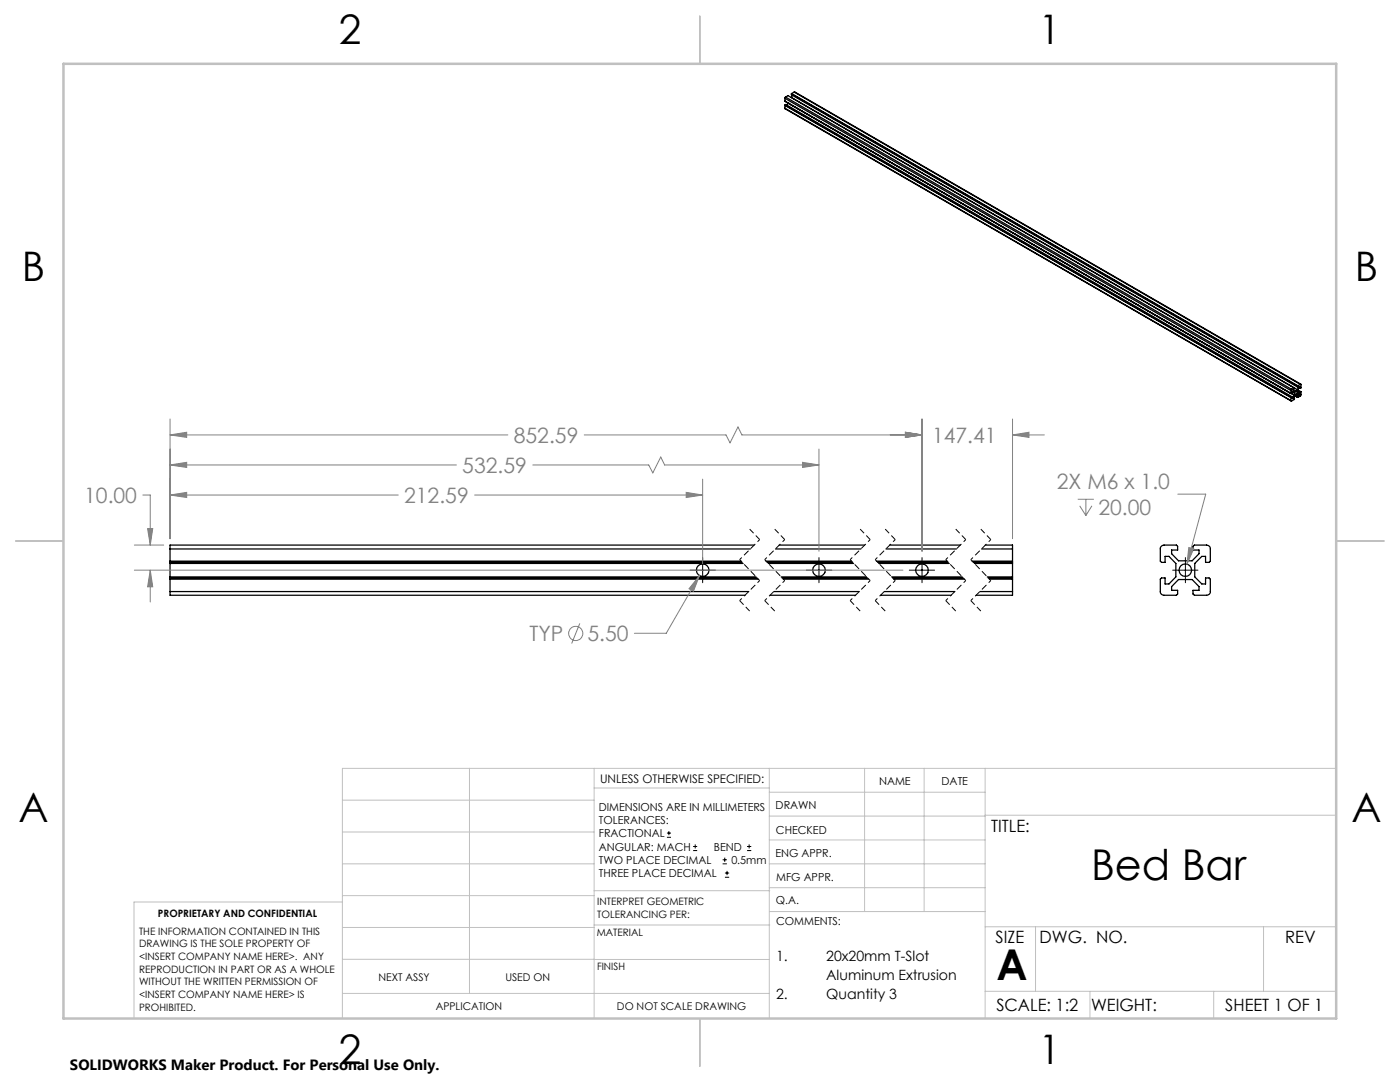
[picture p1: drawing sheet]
<svg xmlns="http://www.w3.org/2000/svg" width="279mm" height="216mm" viewBox="0 0 279 216" stroke-linecap="round" stroke-linejoin="round" font-family="sans-serif">
<g fill="none" stroke="#000" stroke-width=".25">
<path d="M156.6 19.6l101 58.3M156.6 19.6v.6M156.8 19.4l-.2 .2M156.8 19.4l101 58.3M156.8 19.4l.5-.3 101 58.3M157.9 19.4h.1M157.9 19.4l101 58.4M157.9 18.7l101 58.3M157.9 18.7v.2l101 58.3M158 18.7h-.1M158 18.7l101 58.3M158.2 19l-.3 .4"/>
<path d="M158.5 18.4l101.1 58.3M158.5 18.4l-.5 .3M158.5 18.4l101 58.3M156.6 21.6l101.1 58.4M156.6 20.2l101.7 58.7M156.6 21v.6M156.6 20.2h.1M156.6 21l101 58.3M156.6 21.6l101 58.3M156.7 21h-.1M156.7 21l101 58.3M156.7 21l.1-.2 101 58.4"/>
<path d="M157.2 20.6h.1M157.2 20.6l-.2 .4M257.6 77.9l.1 .6 .3-.4 .3 .1v.7M257.6 79.3v.6M257.7 79.3h-.1M257.8 77.7l-.2 .2M257.8 79.2l-.1 .1M257.8 79.2v.2h.2M257.8 79.3l.2 .1M258.1 79.3l.2 .2M258.3 77.4v.2l-.2 .1v.2l.3 .2 .5-.3M258.3 78.9l-.3 .5"/>
<path d="M258.3 77.4l-.5 .3M258.3 79.5v.2l-.6 .3-.1-.1M258.4 79l-.3 .6 .2-.1M258.4 79l.5-.4 .3 .2v.2M258.4 79l.5 .3M258.4 79l.6 .3M258.5 78.8l.4 .3M258.6 78.1l.1-.1a.29 .29 0 0 1 .1 .5 .29 .29 0 0 1-.4 0zM258.8 78.7l.4 .3M258.9 79.3h.1M258.9 77v.2M258.9 79.1v.2"/>
<path d="M258.9 77.2l.3-.1v.2M259 77h-.1M259 77.8v.7h.5M259 78l.5 .2M259 77.8l.6 .3M259 78.3l.5 .2M259 77.2l.2 .1M259.2 79l-.3 .1M259.2 77.3l-.3 .5M259.3 77.4l.2 .1M259.5 77.5v-.3l-.5 .6M259.5 78.2v.3"/>
<path d="M259.5 76.7h.1v.6l-.1 .2M259.5 76.7l-.5 .3M259.6 78.1v.8l-.6 .4M259.6 78.1l-.1 .1M33.9 118v.8h114.8M33.9 112h114M33.9 109.5h115.9M33.9 112.2h114.2M33.9 115.6h117.4M33.9 115.3h117.2M33.9 118h115.5M33.9 112.4h114.4"/>
<path d="M33.9 115.1h117M33.9 109.5v8.5M150.5 108.8h-116.6v.7M152.9 112h17M153.1 112.2h17.1M153.3 112.4h17.1M153.7 118.8h17M154.4 118h17.1M154.8 109.5h17M155.5 108.8h17M155.9 115.1h17M156.1 115.3h17"/>
<path d="M156.3 115.6h17.1M174.9 112h14.1M175.2 112.2h14M175.4 112.4h14M175.7 118.8h14.1M176.5 118h14.1M176.8 109.5h14.1M177.6 108.8h14M177.9 115.1h14.1M178.1 115.3h14.1M178.4 115.6h14M194 112h8.1"/>
<path d="M194.2 112.2h7.9M194.5 112.4h7.6M195.6 118h6.5M195.9 109.5h6.2M196.6 108.8h5.5v.7M197 115.1h5.1M197.2 115.3h4.9M197.4 115.6h4.7M202.1 118v.8h-7.3M202.1 109.5v8.5M231.7 109.1l.6-.3h2.5l.2 .2v.7h-1.2v.8l1.4 1.4h2.7l1.4-1.4v-.8h-1.2v-.7l.3-.2h2.4a.78 .78 0 0 1 .7 .7v2.5l-.2 .2h-.7v-1.2h-.7l-1.5 1.4v2.7l1.5 1.4h.7v-1.2h.7l.2 .3v2.4a.72 .72 0 0 1-.7 .8h-2.4l-.3-.3v-.7h1.2v-.7l-1.4-1.5h-2.7l-1.4 1.5v.7h1.2v.7l-.2 .3h-2.5a.72 .72 0 0 1-.7-.8v-2.4l.2-.3h.7v1.2h.8l1.4-1.4v-2.7l-1.4-1.4h-.8v1.2h-.7l-.2-.2z"/>
<circle cx="140.2" cy="113.8" r="1.26"/>
<circle cx="163.4" cy="113.8" r="1.26"/>
<circle cx="184" cy="113.8" r="1.26"/>
<circle cx="236.6" cy="113.8" r="1.26"/>
</g>
<g fill="none" stroke="#808080" stroke-width=".2">
<path d="M28.5 98.8h1.5v10M33.9 98.8l3.4-.6v1.1zM33.9 92.8l3.4-.5v1zM33.9 86.8l3.4-.5v1zM33.9 83.6v23.9M33.9 98.8h45.6M33.9 92.8h57.2M33.9 86.8h67.5M94.7 98.8h45.5M106.3 92.8h23.2l.8 1.6 1.6-3.2 .7 1.6h30.8M116.6 86.8h28.3l.8 1.6 1.6-3.2 .8 1.6h35.9M136.9 98.2l3.3 .6-3.3 .5z"/>
<path d="M140.2 95.6v16.9M160.2 92.3l3.2 .5-3.2 .5zM163.4 89.6v20.4M180.7 86.3l3.3 .5-3.3 .5zM184 83.6v26.4M202.1 86.8l3.3-.5v1zM202.1 86.8h6.3M202.1 83.6v23.9M215.1 99.6h3.2M216.7 99.6v3.3M235.1 98.6h5.5l-3.7 14M26.8 113.8h153.4"/>
<path d="M26.8 108.8h5.9M29.5 105.5h1l-.5 3.3zM30 113.8l.5 3.3h-1zM30 113.8v6.3M139.6 114.9l-1.2 3.1-.9-.5zM139.6 114.9l-6.6 11.5h-6.4M215.5 100.9l1.2 2M217.9 100.9l-1.2 2M237.2 109.3l1 .2-1.3 3.1zM115.7 124.4l-1.6 4"/>
<circle cx="114.9" cy="126.4" r="1.42"/>
</g>
<g fill="none" stroke="#000" stroke-width=".2">
<path d="M137.7 113.8h5.1M140.2 111.3v5M160.9 113.8h5.1M163.4 111.3v5M181.5 113.8h5M184 111.3v5M234 113.8h5.1M236.6 111.3v5M133.1 167.1h.8M133.1 166.2h.8M133.5 165.8v.9M138.3 169.7h.8"/>
<path d="M138.3 168.9h.8M138.7 168.5v.8M144.2 172.4h.9M144.2 171.6h.9M144.6 171.1v.9M144.7 175h.8M144.7 174.2h.8M145.1 173.8v.8M149.1 169.7h.8M149.1 168.9h.8M149.5 168.5v.8"/>
</g>
<path d="M147.6 119.8l2 2.1M149.6 105.6l2 2.1M152.6 119.8l2 2.1M154.6 105.6l2 2.1M169.7 119.8l2 2.1M171.7 105.6l2 2.1M174.7 119.8l2 2.1M176.7 105.6l2 2.1M188.7 119.8l2 2.1M190.7 105.6l2 2.1M193.7 119.8l2 2.1M195.7 105.6l2 2.1" fill="none" stroke="#000" stroke-width=".2" stroke-dasharray="1.3 .6" stroke-dashoffset=".1" stroke-linecap="butt"/>
<path d="M151.6 107.7l-4 4M151.6 115.8l-4 4M156.6 107.7l-4 4M156.6 115.8l-4 4M173.7 107.7l-4 4M173.7 115.8l-4 4M178.7 107.7l-4 4M178.7 115.8l-4 4M192.7 107.7l-4 4M192.7 115.8l-4 4M197.7 107.7l-4 4M197.7 115.8l-4 4" fill="none" stroke="#000" stroke-width=".2" stroke-dasharray="1.3 .6" stroke-dashoffset=".7" stroke-linecap="butt"/>
<path d="M147.6 111.7l4 4.1M152.6 111.7l4 4.1M169.7 111.7l4 4.1M174.7 111.7l4 4.1M188.7 111.7l4 4.1M193.7 111.7l4 4.1" fill="none" stroke="#000" stroke-width=".2" stroke-dasharray="1.3 .6" stroke-dashoffset=".6" stroke-linecap="butt"/>
<g fill="none" stroke="#c0c0c0" stroke-width=".2">
<path d="M68.3 159.7h50.3M93.7 153.3v44.9M118.6 153.3v49.9M118.6 157.2h34.9M153.5 153.3v49.9M153.5 158.1h43.1M172.5 153.3v28.6M184.4 153.3v28.6M196.6 153.3v49.9M266.7 153.3h-198.4v49.9M68.3 178.7h50.3M68.3 172.4h50.3"/>
<path d="M68.3 166h50.3M68.3 180h-41.6v23.2M118.6 177.7h35M153.5 167.6h43.1M153.5 162.8h43.1M153.5 172.4h43.1M153.5 177.1h43.1M196.6 162.7h70.1M68.3 198.2h85.2M68.3 191.4l85.2 .1M68.3 185.1h50.3M118.6 184.6h35"/>
<path d="M153.6 181.9h43M196.6 197.8h70.1M196.6 184.9h70.1M206.7 184.9v12.9M217.5 197.8v5.4M242.2 197.8v5.4M252.2 184.9v12.9"/>
</g>
<path d="M139.7 3.2v9.5M3.1 107.9h9.6M266.7 107.9h9.5M139.7 203.2v9.6" fill="none" stroke="#c0c0c0" stroke-width=".25"/>
<path d="M12.7 12.7h254v190.5h-254z" fill="none" stroke="#c0c0c0" stroke-width=".5"/>
<path d="M33.9 98.8l3.4-.6v1.1zM136.9 98.2l3.3 .6-3.3 .5zM33.9 92.8l3.4-.5v1zM160.2 92.3l3.2 .5-3.2 .5zM33.9 86.8l3.4-.5v1zM180.7 86.3l3.3 .5-3.3 .5zM202.1 86.8l3.3-.5v1zM180.7 86.3l3.3 .5-3.3 .5zM139.6 114.9l-2.1 2.6 .9 .5zM30 113.8l.5 3.3h-1zM29.5 105.5h1l-.5 3.3zM237.2 109.3l-.3 3.3 1.3-3.1z" fill="#808080"/>
<g font-size="8.5">
<text x="217.7" y="175.5">Bed Bar</text>
<text x="198.9" y="195.5">A</text>
</g>
<g font-size="8.1">
<text x="67.6" y="8.9">2</text>
<text x="207.3" y="8.9">1</text>
<text x="4.4" y="56.2">B</text>
<text x="270.4" y="56.2">B</text>
<text x="3.7" y="164.1">A</text>
<text x="269.7" y="164.1">A</text>
<text x="67.6" y="212.4">2</text>
<text x="207.3" y="212.4">1</text>
</g>
<g font-size="4.2" fill="#808080">
<text x="102.5" y="88.4">852.59</text>
<text x="186" y="88.4">147.41</text>
<text x="92.3" y="94.4">532.59</text>
<text x="16.8" y="100.4">10.00</text>
<text x="80.7" y="100.4">212.59</text>
<text x="210.9" y="97.6">2X M6 x 1.0</text>
<text x="219.2" y="102.7">20.00</text>
<text x="105.6" y="127.9">TYP</text>
<text x="117.2" y="127.9">5.50</text>
</g>
<g font-size="3.4">
<text x="197.8" y="166">TITLE:</text>
<text x="198.7" y="188.1">SIZE</text>
<text x="207.5" y="188.1">DWG. NO.</text>
<text x="256.5" y="188.2">REV</text>
<text x="198.8" y="201.7">SCALE: 1:2</text>
<text x="217.7" y="201.8">WEIGHT:</text>
<text x="244.5" y="201.7">SHEET 1 OF 1</text>
</g>
<text font-size="3" x="14" y="213.5">SOLIDWORKS Maker Product. For Personal Use Only.</text>
<g font-size="2.8">
<text x="154.9" y="191.8">1.</text>
<text x="164.9" y="191.8">20x20mm T-Slot</text>
<text x="164.9" y="195.6">Aluminum Extrusion</text>
<text x="154.9" y="199.4">2.</text>
<text x="164.9" y="199.4">Quantity 3</text>
</g>
<text font-size="2.4" x="119.8" y="156.2">UNLESS OTHERWISE SPECIFIED:</text>
<g font-size="2.2">
<text x="119.5" y="161.8">DIMENSIONS ARE IN MILLIMETERS</text>
<text x="154.8" y="161.4">DRAWN</text>
<text x="175.4" y="156.6">NAME</text>
<text x="187.9" y="156.7">DATE</text>
<text x="119.5" y="164.4">TOLERANCES:</text>
<text x="119.5" y="167.1">FRACTIONAL</text>
<text x="154.9" y="166.3">CHECKED</text>
<text x="119.5" y="169.7">ANGULAR: MACH</text>
<text x="119.5" y="172.4">TWO PLACE DECIMAL</text>
<text x="142.5" y="169.7">BEND</text>
<text x="146" y="172.4">0.5mm</text>
<text x="154.8" y="171">ENG APPR.</text>
<text x="119.5" y="175">THREE PLACE DECIMAL</text>
<text x="154.9" y="175.7">MFG APPR.</text>
<text x="154.9" y="180.4">Q.A.</text>
<text x="154.9" y="184.6">COMMENTS:</text>
</g>
<g font-size="2.1">
<text x="75.5" y="195.7">NEXT ASSY</text>
<text x="100.9" y="195.7">USED ON</text>
<text x="86.9" y="201.5">APPLICATION</text>
<text x="123.1" y="201.6">DO NOT SCALE DRAWING</text>
</g>
<g font-size="2">
<text x="31.5" y="182.9">PROPRIETARY AND CONFIDENTIAL</text>
<text x="119.2" y="180.6">INTERPRET GEOMETRIC</text>
<text x="119.2" y="183.1">TOLERANCING PER:</text>
<text x="27.8" y="186.5">THE INFORMATION CONTAINED IN THIS</text>
<text x="27.8" y="189">DRAWING IS THE SOLE PROPERTY OF</text>
<text x="27.8" y="191.6">&lt;INSERT COMPANY NAME HERE&gt;. ANY</text>
<text x="119.1" y="186.7">MATERIAL</text>
<text x="27.8" y="194.1">REPRODUCTION IN PART OR AS A WHOLE</text>
<text x="27.8" y="196.6">WITHOUT THE WRITTEN PERMISSION OF</text>
<text x="119.1" y="193.5">FINISH</text>
<text x="27.8" y="199.1">&lt;INSERT COMPANY NAME HERE&gt; IS</text>
<text x="27.8" y="201.7">PROHIBITED.</text>
</g>
</svg>
